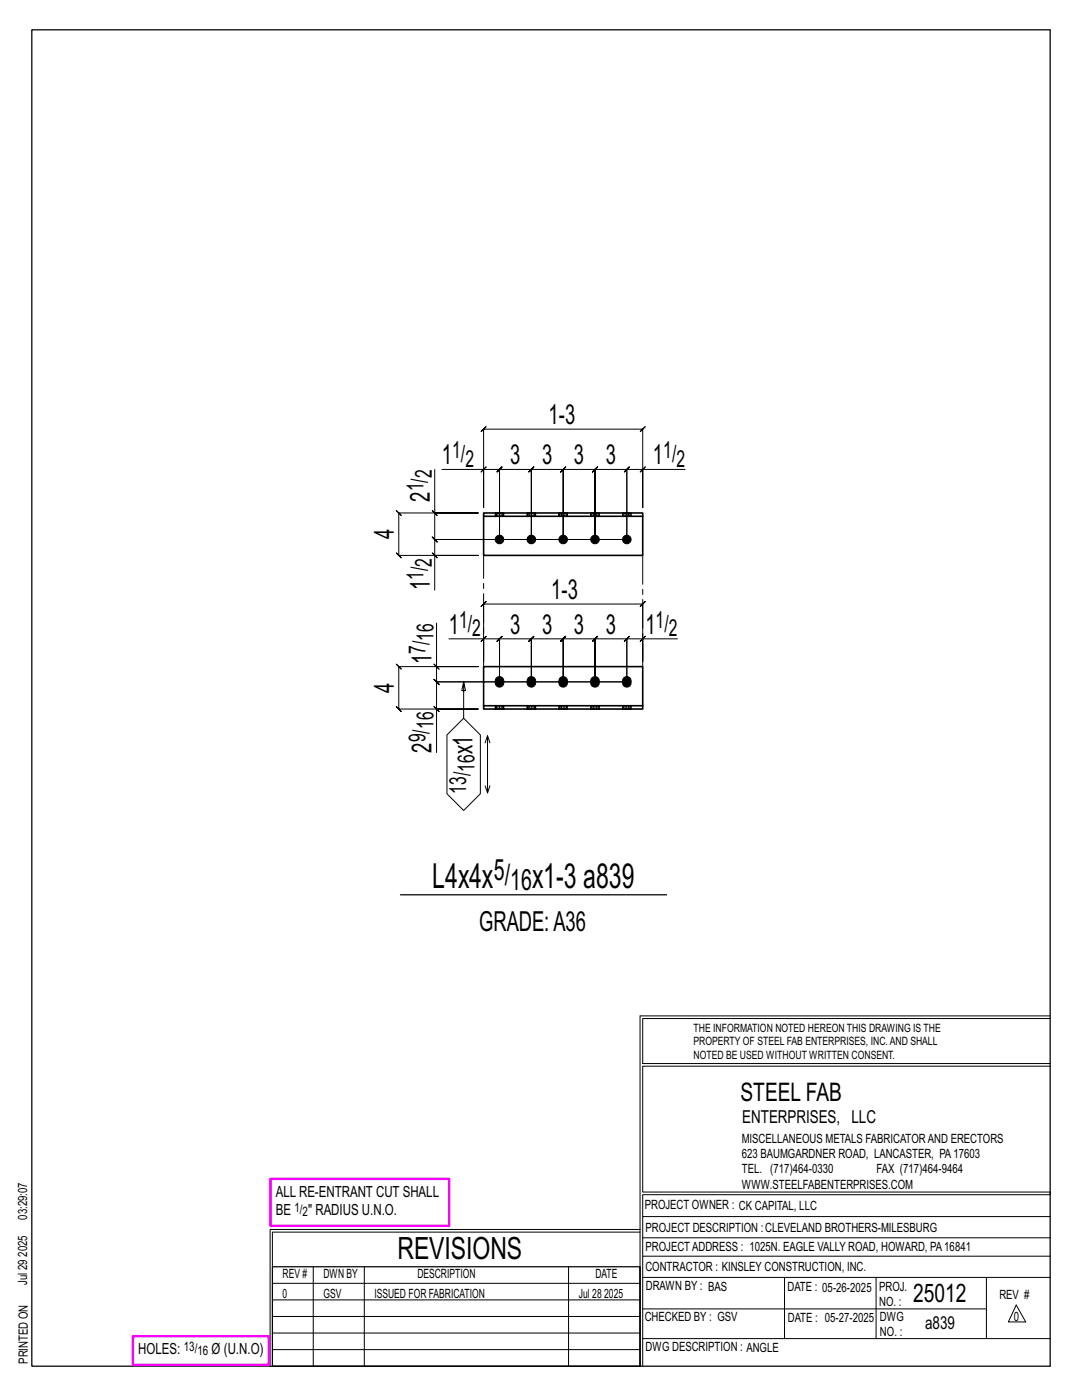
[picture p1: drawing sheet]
<svg xmlns="http://www.w3.org/2000/svg" width="216mm" height="279mm" viewBox="0 0 216 279" stroke-linecap="round" stroke-linejoin="round" font-family="sans-serif">
<g fill="none" stroke="#000" stroke-width=".2">
<path d="M86.7 93.7v8.7h8.7h-15.8l-.5-.5 1 1-.5-.5v8.4l-.5-.5 1 1-.5-.5h15.8h-8.7v7M88.2 93.7h8.3v7.6v-15.7l-.5 .5 1-1-.5 .5h31.7l-.5 .5 1-1-.5 .5v15.7v-7.6h8.5M96.5 93.7l-.5 .5 1-1zM96.5 93.7h3.2l-.5 .5 1-1-.5 .5v14v-14l-.5 .5 1-1-.5 .5h6.3l-.5 .5 1-1-.5 .5v14v-14l-.5 .5 1-1-.5 .5h6.4l-.5 .5 1-1-.5 .5v14v-14l-.5 .5 1-1-.5 .5h6.3l-.5 .5 1-1-.5 .5v14v-14l-.5 .5 1-1-.5 .5h6.4l-.5 .5 1-1-.5 .5v14M128.2 93.7h-3.1l.5-.5-1 1 .5-.5v14M128.7 93.2l-1 1zM86.2 110.3l1 1zM86.2 101.9l1 1zM86.7 102.4v5.3l-.5-.5 1 1-.5-.5h38.4M125.1 107.7h-38.4l-.5-.5 1 1-.5-.5v3.1M86.6 132.5l1 1zM87.1 124.4v8.6h8.3h-15.8l-.5-.5 1 1-.5-.5v8.5l-.5-.5 1 1-.5-.5h15.8h-8.3v8.7"/>
<path d="M87.1 133v3.1l-.5-.5 1 1-.5-.5h38M89.6 127.5h6.9v4.5v-11.5l-.5 .5 1-1-.5 .5h31.7l-.5 .5 1-1-.5 .5v11.5v-4.5h7M92.5 136.1l-.4 1.7h.8l-.4-1.7v7.2M96 128l1-1zM96.5 127.5h3.2l-.5 .5 1-1-.5 .5v8.6v-8.6l-.5 .5 1-1-.5 .5h6.3l-.5 .5 1-1-.5 .5v8.6v-8.6l-.5 .5 1-1-.5 .5h6.4l-.5 .5 1-1-.5 .5v8.6v-8.6l-.5 .5 1-1-.5 .5h6.3l-.5 .5 1-1-.5 .5v8.6v-8.6l-.5 .5 1-1-.5 .5h6.4l-.5 .5 1-1-.5 .5v8.6M125.1 136.1h-38l-.5-.5 1 1-.5-.5v5.4M127.7 128l1-1zM128.2 127.5h-3.1l.5-.5-1 1 .5-.5v8.6M86.6 141l1 1zM89.2 146.7l3.3-3.4 3.4 3.4v11.7l-3.4 3.3-3.3-3.3zM96.8 148.3l.5-1.5 .5 1.5M96.8 156.8l.5 1.5"/>
<path d="M97.3 146.8v11.5l.5-1.5M127.7 202.7v70M127.7 202.7h81.8M209.5 203.3h-81.3v9h81.3M209.5 212.8h-81.3v25.1h81.3v.5h-81.3v34.3M54.4 259.4h73.3M54.4 256.1h73.3M62.5 252.8v19.9M72.7 252.8v19.9M113.4 252.8v19.9M127.7 245.4h-73.8v27.3M127.7 245.9h-73.3v6.9"/>
<path d="M128.2 242.8h81.3M128.2 254.9h81.3M128.2 250.7h81.3M128.2 247h81.3M156.5 254.9v12.2M174.8 254.9v12.2M196.8 254.9v12.2M54.4 269.3h73.3M54.4 266h73.3M54.4 262.7h73.3M128.2 261.2h68.6M128.2 267.1h81.3"/>
<path d="M202.8 260.4l1.9 3.4h-3.5z"/>
</g>
<path d="M6.3 6h203.2v266.7h-203.2zM79.9 178.6h53.1M54.4 252.8h73.3v19.9h-73.3z" fill="none" stroke="#000" stroke-width=".25"/>
<path d="M54 235.3h35.6v9.3h-35.6zM26.5 266.7h27.1v5.7h-27.1z" fill="none" stroke="#f0f" stroke-width=".5"/>
<g fill="#000" stroke="#000" stroke-width=".2">
<path d="M99.1 135.3a.91 .91 0 0 1 1.1-.1 .91 .91 0 0 1 .3 1.1 .9 .9 0 0 1-1.1 .8 .9 .9 0 0 1-.6-1.2zM105.4 135.3a.91 .91 0 0 1 1.2-.1 .91 .91 0 0 1 .3 1.1 .9 .9 0 0 1-1.1 .8 .9 .9 0 0 1-.6-1.2zM111.8 135.3a.91 .91 0 0 1 1.1-.1 .91 .91 0 0 1 .3 1.1 .9 .9 0 0 1-1.1 .8 .9 .9 0 0 1-.6-1.2zM118.1 135.3a.91 .91 0 0 1 1.2-.1 .91 .91 0 0 1 .3 1.1 .9 .9 0 0 1-1.1 .8 .9 .9 0 0 1-.6-1.2zM124.5 135.3a.91 .91 0 0 1 1.1-.1 .91 .91 0 0 1 .3 1.1 .9 .9 0 0 1-1.1 .8 .9 .9 0 0 1-.6-1.2z"/>
<circle cx="99.7" cy="107.7" r=".86"/>
<circle cx="106" cy="107.7" r=".86"/>
<circle cx="112.4" cy="107.7" r=".86"/>
<circle cx="118.7" cy="107.7" r=".86"/>
<circle cx="125.1" cy="107.7" r=".86"/>
</g>
<g fill="none" stroke="#000" stroke-width=".32">
<path d="M96.5 102.4h31.7v.6h-31.7zM96.5 103v7.8h31.7v-7.8M96.5 140.8h31.7v.7h-31.7zM96.5 140.8v-7.8h31.7v7.8M98.8 140.8h.1M98.8 141.5h.1M100.5 140.8h.1M100.5 141.5h.1M105.2 140.8h.1M105.2 141.5h.1M106.9 140.8h.1M106.9 141.5h.1"/>
<path d="M111.5 140.8h.1M111.5 141.5h.1M113.2 140.8h.1M113.2 141.5h.1M117.9 140.8h.1M117.9 141.5h.1M119.6 140.8h.1M119.6 141.5h.1M124.2 140.8h.1M124.2 141.5h.1M125.9 140.8h.1M125.9 141.5h.1"/>
</g>
<g fill="none" stroke="#000" stroke-width=".2" stroke-dasharray="2 1.4">
<path d="M98.8 102.4l.1 .6zM98.9 102.4h.2M99.3 102.4h-.2v.6h-.2M99.3 103h.4v-.6h-.4v.6h-.2M99.7 102.4h.3v.6h-.3M100 102.4h.3v.6h-.3M100.3 102.4h.2v.6h-.2M100.5 102.4v.6M105.2 102.4v.6zM105.2 102.4h.2M105.7 102.4h-.3v.6h-.2M105.7 103h.3v-.6h-.3v.6h-.3"/>
<path d="M106 102.4h.4v.6h-.4M106.4 102.4h.2v.6h-.2M106.6 102.4h.2v.6h-.2M106.8 102.4v.6M111.5 102.4l.1 .6zM111.6 102.4h.2M112 102.4h-.2v.6h-.2M112 103h.4v-.6h-.4v.6h-.2M112.4 102.4h.3v.6h-.3M112.7 102.4h.3v.6h-.3M113 102.4h.2v.6h-.2M113.2 102.4v.6"/>
<path d="M117.9 102.4v.6zM117.9 102.4h.2M118.4 102.4h-.3v.6h-.2M118.4 103h.3v-.6h-.3v.6h-.3M118.7 102.4h.4v.6h-.4M119.1 102.4h.2v.6h-.2M119.3 102.4h.2v.6h-.2M119.5 102.4v.6M124.2 102.4l.1 .6zM124.3 102.4h.2M124.7 102.4h-.2v.6h-.2M124.7 103h.4v-.6h-.4v.6h-.2"/>
<path d="M125.1 102.4h.3v.6h-.3M125.4 102.4h.3v.6h-.3M125.7 102.4h.2v.6h-.2M125.9 102.4v.6M98.8 140.8h.1M98.8 140.8v.7M98.9 141.5h-.1M99.1 141.5h-.2v-.7h.2M99.3 140.8h.4v.7h-.4zM99.3 141.5h-.2v-.7h.2M99.7 141.5h.3v-.7h.3M99.7 140.8h.3"/>
<path d="M100 141.5h.3v-.7h.2M100.3 141.5h.2v-.7M100.5 141.5v-.7M100.5 141.5h.1M105.2 140.8h.1M105.2 140.8v.7M105.2 141.5h.1M105.4 141.5h-.2v-.7h.2M105.7 140.8h.3v.7h-.3zM105.7 141.5h-.3v-.7h.3M106 141.5h.4v-.7h.2M106 140.8h.4"/>
<path d="M106.4 141.5h.2v-.7h.2M106.6 141.5h.2l.1-.7M106.9 141.5v-.7M106.9 141.5h-.1M111.5 140.8h.1M111.5 140.8v.7M111.6 141.5h-.1M111.8 141.5h-.2v-.7h.2M112 140.8h.4v.7h-.4zM112 141.5h-.2v-.7h.2M112.4 141.5h.3v-.7h.3M112.4 140.8h.3"/>
<path d="M112.7 141.5h.3v-.7h.2M113 141.5h.2v-.7M113.2 141.5v-.7M113.2 141.5h.1M117.9 140.8h.1M117.9 140.8v.7M117.9 141.5h.1M118.1 141.5h-.2v-.7h.2M118.4 140.8h.3v.7h-.3zM118.4 141.5h-.3v-.7h.3M118.7 141.5h.4v-.7h.2M118.7 140.8h.4"/>
<path d="M119.1 141.5h.2v-.7h.2M119.3 141.5h.2l.1-.7M119.6 141.5v-.7M119.6 141.5h-.1M124.2 140.8h.1M124.2 140.8v.7M124.3 141.5h-.1M124.5 141.5h-.2v-.7h.2M124.7 140.8h.4v.7h-.4zM124.7 141.5h-.2v-.7h.2M125.1 141.5h.3v-.7h.3M125.1 140.8h.3"/>
<path d="M125.4 141.5h.3v-.7h.2M125.7 141.5h.2v-.7M125.9 141.5v-.7M125.9 141.5h.1"/>
</g>
<path d="M128.2 110.8v22.2M96.5 133v-22.2" fill="none" stroke="#000" stroke-width=".2" stroke-dasharray="5.8 1 1 1"/>
<g font-size="6.9">
<text x="86.3" y="177.1">L4x4x</text>
<text x="106.2" y="177.1">x1-3 a839</text>
</g>
<text font-size="6.1" x="79.3" y="251.3">REVISIONS</text>
<g font-size="5.9">
<text x="98.5" y="175.6">5/</text>
<text x="101.8" y="177.6">16</text>
</g>
<g font-size="5.5">
<text x="109.4" y="84.7">1-3</text>
<text x="88.2" y="92.7">1</text>
<text x="101.8" y="92.7">3</text>
<text x="108.2" y="92.7">3</text>
<text x="114.5" y="92.7">3</text>
<text x="120.9" y="92.7">3</text>
<text x="130.3" y="92.7">1</text>
<text x="85.8" y="100.1" transform="rotate(-90 85.8 100.1)">2</text>
<text x="78.6" y="107.6" transform="rotate(-90 78.6 107.6)">4</text>
<text x="85.8" y="117.8" transform="rotate(-90 85.8 117.8)">1</text>
<text x="110" y="119.6">1-3</text>
<text x="89.6" y="126.5">1</text>
<text x="101.8" y="126.5">3</text>
<text x="108.2" y="126.5">3</text>
<text x="114.5" y="126.5">3</text>
<text x="120.9" y="126.5">3</text>
<text x="128.8" y="126.5">1</text>
<text x="86.1" y="132.5" transform="rotate(-90 86.1 132.5)">1</text>
<text x="78.6" y="138.3" transform="rotate(-90 78.6 138.3)">4</text>
<text x="86.1" y="150.2" transform="rotate(-90 86.1 150.2)">2</text>
<text x="94.3" y="150.6" transform="rotate(-90 94.3 150.6)">x1</text>
<text x="95.6" y="185.8">GRADE:A36</text>
</g>
<g font-size="5.1">
<text x="147.8" y="219.8">STEEL FAB</text>
<text x="182.2" y="259.9">25012</text>
</g>
<g font-size="4.7">
<text x="86.2" y="95.4" transform="rotate(-90 86.2 95.4)">2</text>
<text x="90.2" y="91.4">1/</text>
<text x="92.9" y="93.1">2</text>
<text x="132.3" y="91.4">1/</text>
<text x="135" y="93.1">2</text>
<text x="84.5" y="98.1" transform="rotate(-90 84.5 98.1)">1/</text>
<text x="86.2" y="113.1" transform="rotate(-90 86.2 113.1)">2</text>
<text x="84.5" y="115.7" transform="rotate(-90 84.5 115.7)">1/</text>
<text x="91.6" y="125.3">1/</text>
<text x="130.8" y="125.3">1/</text>
<text x="84.9" y="130.5" transform="rotate(-90 84.9 130.5)">7/</text>
<text x="86.5" y="127.8" transform="rotate(-90 86.5 127.8)">16</text>
<text x="94.2" y="126.9">2</text>
<text x="133.4" y="126.9">2</text>
<text x="84.9" y="148.1" transform="rotate(-90 84.9 148.1)">9/</text>
<text x="86.5" y="145.5" transform="rotate(-90 86.5 145.5)">16</text>
<text x="94.7" y="154.1" transform="rotate(-90 94.7 154.1)">16</text>
<text x="93" y="158.4" transform="rotate(-90 93 158.4)">13/</text>
</g>
<g font-size="3.6">
<text x="148.1" y="224.1">ENTERPRISES, LLC</text>
<text x="184.6" y="265.2">a839</text>
</g>
<g font-size="3.1">
<text x="55" y="238.9">ALL RE-ENTRANT CUT SHALL</text>
<text x="55" y="242.5">BE</text>
<text x="61.5" y="242.5">&quot; RADIUS U.N.O.</text>
<text x="27.6" y="270.2">HOLES:</text>
<text x="42.2" y="270.2">Ø (U.N.O)</text>
</g>
<g font-size="2.6">
<text x="58.8" y="241.8">1/</text>
<text x="60.4" y="242.7">2</text>
<text x="36.7" y="269.6">13/</text>
<text x="39.4" y="270.5">16</text>
</g>
<g font-size="2.5">
<text x="148" y="231.2">623 BAUMGARDNER ROAD, LANCASTER, PA17603</text>
<text x="148" y="228.1">MISCELLANEOUS METALS FABRICATORAND ERECTORS</text>
<text x="148" y="237.2">WWW.STEELFABENTERPRISES.COM</text>
<text x="148" y="234.2">TEL. (717)464-0330</text>
<text x="174.9" y="234.2">FAX (717)464-9464</text>
<text x="5.4" y="243.4" transform="rotate(-90 5.4 243.4)">03:29:07</text>
<text x="128.7" y="241.3">PROJECT OWNER : CK CAPITAL, LLC</text>
<text x="128.8" y="246">PROJECT DESCRIPTION :CLEVELAND BROTHERS-MILESBURG</text>
<text x="5.4" y="250.8" transform="rotate(-90 5.4 250.8)">2025</text>
<text x="128.8" y="249.7">PROJECTADDRESS : 1025N. EAGLE VALLY ROAD, HOWARD, PA16841</text>
<text x="5.4" y="256.5" transform="rotate(-90 5.4 256.5)">Jul 29</text>
<text x="56.4" y="255">REV #</text>
<text x="64.5" y="255">DWN BY</text>
<text x="83.3" y="255">DESCRIPTION</text>
<text x="118.8" y="255">DATE</text>
<text x="128.8" y="253.7">CONTRACTOR : KINSLEY CONSTRUCTION, INC.</text>
<text x="128.9" y="257.5">DRAWN BY : BAS</text>
<text x="157.1" y="257.6">DATE : 05-26-2025</text>
<text x="175.4" y="257.7">PROJ.</text>
<text x="56.4" y="259">0</text>
<text x="64.5" y="259">GSV</text>
<text x="74.7" y="259">ISSUED FOR FABRICATION</text>
<text x="115.5" y="259">Jul 28</text>
<text x="120.6" y="259">2025</text>
<text x="128.6" y="263.7">CHECKED BY : GSV</text>
<text x="157.2" y="263.7">DATE : 05-27-2025</text>
<text x="175.4" y="260.7">NO. :</text>
<text x="175.6" y="263.7">DWG</text>
<text x="199.4" y="259.2">REV #</text>
<text x="202.3" y="263.7">0</text>
<text x="128.8" y="269.7">DWG DESCRIPTION : ANGLE</text>
<text x="175.6" y="266.7">NO. :</text>
<text x="5.5" y="272.2" transform="rotate(-90 5.5 272.2)">PRINTED ON</text>
</g>
<g font-size="2.3">
<text x="138.4" y="208.6">PROPERTY OF STEEL FAB ENTERPRISES, INC.AND SHALL</text>
<text x="138.4" y="205.9">THE INFORMATION NOTED HEREON THIS DRAWING IS THE</text>
<text x="138.4" y="211.3">NOTED BE USED WITHOUT WRITTEN CONSENT.</text>
</g>
</svg>
